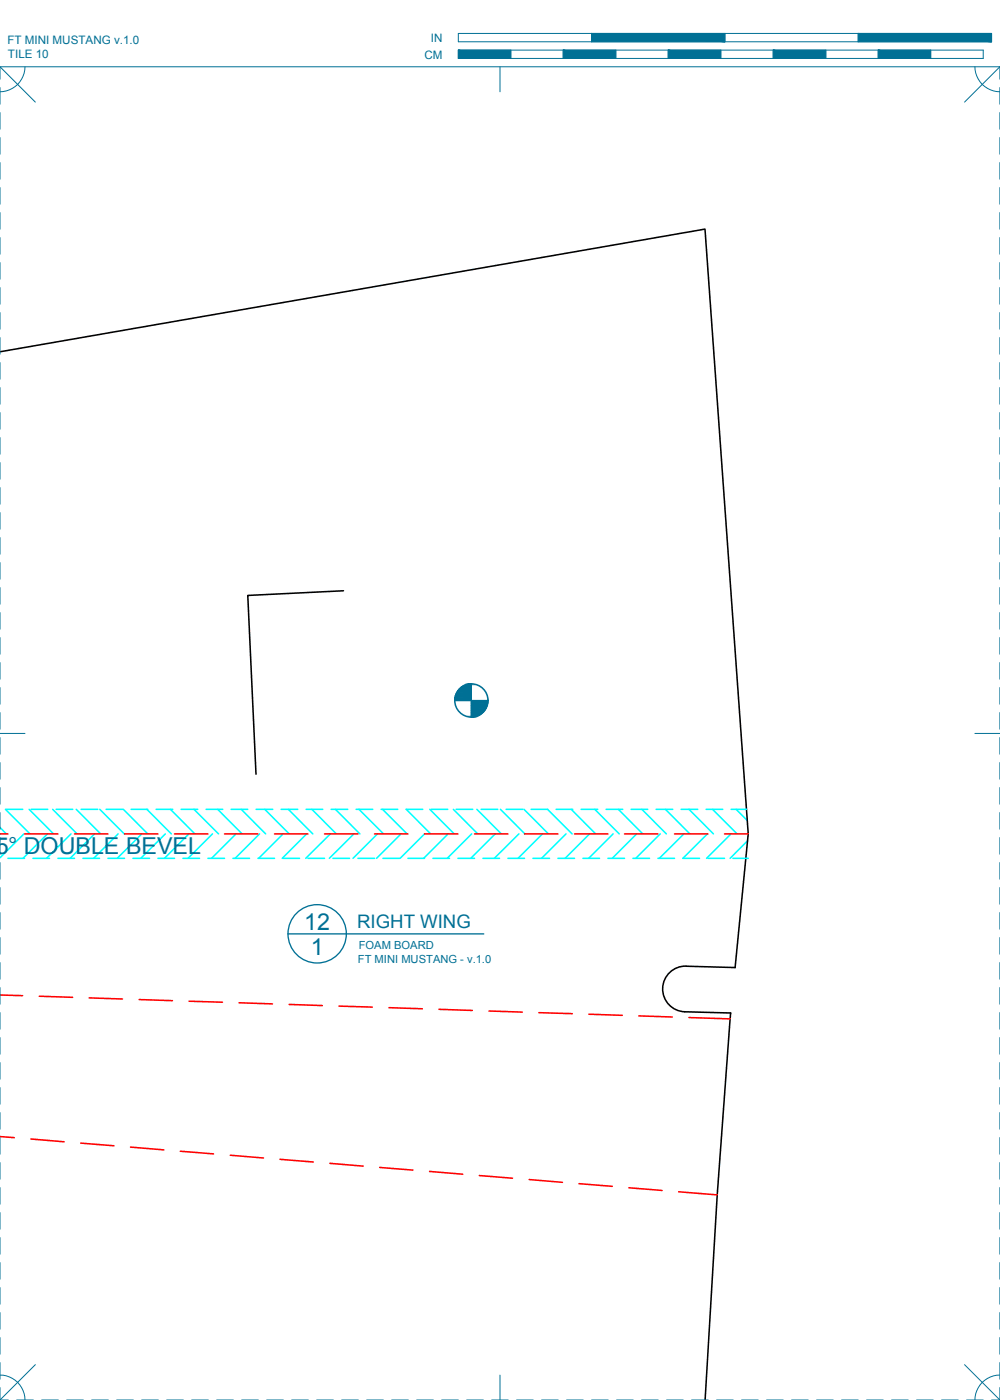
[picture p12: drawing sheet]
<svg xmlns="http://www.w3.org/2000/svg" width="190mm" height="267mm" viewBox="0 0 190 267" stroke-linecap="round" stroke-linejoin="round" font-family="sans-serif">
<!-- layer: 01 CUT -->
<path d="M0 67l134.3-23.4 8.2 115.3-2.5 25.4-9.3-.2M65.4 112.5l-18.2 .9 1.6 34.1M130.7 184a4.4 4.4 0 0 0-4.5 4.3 4.4 4.4 0 0 0 4.3 4.4l8.7 .3-2.6 34.6-2.3 39.1" fill="none" stroke="#000" stroke-width=".3"/>
<!-- layer: 04 BEVEL -->
<g fill="none" stroke="#0ff" stroke-width=".3">
<path d="M0 157.6l1.2 1.3M.1 158.9h-.1M1 154.2l4.7 4.7M1.2 154.2h3.1M4.6 158.9l-4.6 4.5M5.5 154.2l4.7 4.7M5.9 154.2h3.2M9 158.9l-4.6 4.6M10 154.2l4.7 4.7M10.7 154.2h3.2M13.5 158.9l-4.6 4.6M14.5 154.2l4.7 4.7"/>
<path d="M15.5 154.2h3.1M18 158.9l-4.6 4.6M19 154.2l4.7 4.7M20.2 154.2h3.2M22.5 158.9l-4.7 4.6M23.5 154.2l4.7 4.7M25 154.2h3.2M27 158.9l-4.7 4.6M28 154.2l4.6 4.7M29.7 154.2h3.2M31.5 158.9l-4.7 4.6M32.5 154.2l4.6 4.7"/>
<path d="M34.5 154.2h3.2M36 158.9l-4.7 4.6M37 154.2l4.6 4.7M39.3 154.2h3.1M40.5 158.9l-4.7 4.6M41.5 154.2l4.6 4.7M44 154.2h3.2M45 158.9l-4.7 4.6M46 154.2l4.6 4.7M48.8 154.2h3.2M49.4 158.9l-4.6 4.6M50.4 154.2l4.7 4.7"/>
<path d="M53.6 154.2h3.1M53.9 158.9l-4.6 4.6M54.9 154.2l4.7 4.7M58.3 154.2h3.2M58.4 158.9l-4.6 4.6M59.4 154.2l4.7 4.7M62.9 158.9l-4.6 4.6M63.1 154.2h3.2M63.9 154.2l4.7 4.7M67.4 158.9l-4.7 4.6M67.8 154.2h3.2M68.4 154.2l4.7 4.7"/>
<path d="M71.9 158.9l-4.7 4.6M72.6 154.2h3.2M72.9 154.2l4.7 4.7M76.4 158.9l-4.7 4.6M77.4 154.2h3.1M77.4 154.2l4.6 4.7M80.9 158.9l-4.7 4.6M81.9 154.2l4.6 4.7M82.1 154.2h3.2M85.4 158.9l-4.7 4.6M86.4 154.2l4.6 4.7M86.9 154.2h3.2"/>
<path d="M89.9 158.9l-4.7 4.6M90.8 154.2l4.7 4.7M91.7 154.2h3.1M94.3 158.9l-4.6 4.6M95.3 154.2l4.7 4.7M96.4 154.2h3.2M98.8 158.9l-4.6 4.6M99.8 154.2l4.7 4.7M101.2 154.2h3.2M103.3 158.9l-4.6 4.6M104.3 154.2l4.7 4.7M105.9 154.2h3.2"/>
<path d="M107.8 158.9l-4.6 4.6M108.8 154.2l4.7 4.7M110.7 154.2h3.2M112.3 158.9l-4.6 4.6M113.3 154.2l4.7 4.7M115.5 154.2h3.1M116.8 158.9l-4.7 4.6M117.8 154.2l4.6 4.7M120.2 154.2h3.2M121.3 158.9l-4.7 4.6M122.3 154.2l4.6 4.7M125 154.2h3.2"/>
<path d="M125.8 158.9l-4.7 4.6M126.8 154.2l4.6 4.7M129.8 154.2h3.1M130.3 158.9l-4.7 4.6M131.3 154.2l4.6 4.7M134.5 154.2h3.2M134.8 158.9l-4.7 4.6h3.2M135.7 154.2l4.7 4.7M139.3 158.9l-4.7 4.6M139.3 154.2h2.9M140.2 154.2l2.1 2.1M1.5 163.5h3.2"/>
<path d="M6.3 163.5h3.1M11 163.5h3.2M15.8 163.5h3.2M20.6 163.5h3.1M25.3 163.5h3.2M30.1 163.5h3.2M34.8 163.5h3.2M39.6 163.5h3.2M44.4 163.5h3.1M49.1 163.5h3.2M53.9 163.5h3.2M58.7 163.5h3.1"/>
<path d="M63.4 163.5h3.2M68.2 163.5h3.2M72.9 163.5h3.2M77.7 163.5h3.2M82.5 163.5h3.1M87.2 163.5h3.2M92 163.5h3.2M96.8 163.5h3.1M101.5 163.5h3.2M106.3 163.5h3.2M111 163.5h3.2M115.8 163.5h3.2"/>
<path d="M120.6 163.5h3.1M125.3 163.5h3.2M134.9 163.5h3.1M139.6 163.5h2.9M142.4 160.2l-3.3 3.3"/>
</g>
<!-- layer: 02 SCORE -->
<g fill="none" stroke="#f00" stroke-width=".3">
<path d="M0 158.9h1.5M4.7 158.9h6.3M14.2 158.9h6.4M23.7 158.9h6.4M33.3 158.9h6.3M42.8 158.9h6.3M52.3 158.9h6.4M61.8 158.9h6.4M71.4 158.9h6.3M80.9 158.9h6.3M90.4 158.9h6.4M99.9 158.9h6.4"/>
<path d="M109.5 158.9h6.3M119 158.9h6.3M128.5 158.9h6.4M138 158.9h4.5M0 189.5l4.3 .2M7.5 189.8l6.3 .2M17 190.1l6.3 .2M26.5 190.4l6.4 .2M36 190.7l6.4 .2M45.6 191l6.3 .2M55.1 191.3l6.3 .3M64.6 191.7l6.3 .2"/>
<path d="M74.1 192l6.4 .2M83.6 192.3l6.4 .2M93.2 192.6l6.3 .2M102.7 192.9l6.3 .2M112.2 193.2l6.3 .2M121.7 193.5l6.4 .2M131.2 193.8l7.9 .3M0 216.5l2.7 .2M5.9 217l6.3 .5M15.4 217.8l6.3 .5M24.9 218.5l6.3 .6M34.4 219.3l6.3 .5"/>
<path d="M43.9 220.1l6.3 .5M53.3 220.9l6.4 .5M62.8 221.6l6.4 .5M72.3 222.4l6.4 .5M81.8 223.2l6.4 .5M91.3 223.9l6.3 .6M100.8 224.7l6.3 .5M110.3 225.5l6.3 .5M119.8 226.3l6.3 .5M129.3 227l7.3 .6"/>
</g>
<!-- layer: 23 NOTES -->
<g fill="#007095" stroke="#007095" stroke-width=".19">
<path d="M89.3 130.3h.5z"/>
<path d="M89.8 136.5h1l-.5 .1z"/>
<path d="M89.3 130.3l.5 .1v-.1zM88.8 130.4l.5-.1 .5 .1z"/>
<path d="M88.8 130.4l1 .2v-.2zM88.3 130.6l.5-.2 1 .2z"/>
<path d="M88.3 130.6l1.5 .3v-.3zM87.9 130.9l.4-.3 1.5 .3z"/>
<path d="M87.9 130.9l1.9 .3v-.3zM87.5 131.2l.4-.3 1.9 .3z"/>
<path d="M87.5 131.2l2.3 .4v-.4zM87.5 131.2l2.3 .4h-2.6z"/>
<path d="M87.2 131.6l2.6 .4v-.4zM87.2 131.6l2.6 .4h-2.8z"/>
<path d="M87 132l2.8 .5v-.5zM87 132l2.8 .5h-3z"/>
<path d="M86.8 132.5l3 .4v-.4zM86.8 132.5l3 .4h-3.2z"/>
<path d="M86.6 132.9l3.2 .6v-.6zM86.6 132.9l3.2 .6h-3.2z"/>
<path d="M89.8 133.5l3.1 .4 .1-.4zM89.8 133.5l3.1 .4h-3.1z"/>
<path d="M89.8 133.9l3 .5 .1-.5zM89.8 133.9l3 .5h-3z"/>
<path d="M89.8 134.4l2.8 .5 .2-.5zM89.8 134.4l2.8 .5h-2.8z"/>
<path d="M89.8 134.9l2.6 .4 .2-.4zM89.8 134.9l2.6 .4h-2.6z"/>
<path d="M89.8 135.3l2.2 .4 .4-.4zM89.8 135.3l2.2 .4h-2.2z"/>
<path d="M89.8 135.7l1.9 .3 .3-.3zM89.8 135.7l1.9 .3h-1.9z"/>
<path d="M89.8 136l1.4 .3 .5-.3zM89.8 136l1.4 .3h-1.4z"/>
<path d="M89.8 136.3l1 .2 .4-.2zM89.8 136.3l1 .2h-1z"/>
<path d="M89.8 136.5v.1h.5zM89.8 136.6h.5z"/>
</g>
<circle cx="89.8" cy="133.4" r="3.2" fill="none" stroke="#007095" stroke-width=".3"/>
<path d="M86.6 133.5h6.4M89.8 130.3v6.3" fill="none" stroke="#007095" stroke-width=".25"/>
<!-- layer: 24 DIMENSIONS -->
<g fill="none" stroke="#007095" stroke-width=".25">
<path d="M54.8 177.9h37.4"/>
<circle cx="60.4" cy="177.9" r="5.6"/>
</g>
<!-- layer: 22 TILED -->
<g fill="none" stroke="#007095" stroke-width=".19">
<path d="M0 12.7l6.7 6.8M0 16.7v3.2M4.8 12.7a4.8 4.8 0 0 1-4.8 4.8M87.3 6.4h101.6v1.6h-101.6zM87.3 9.5h100v1.6h-100zM95.2 12.7v4.8M97.3 9.5v1.6M107.3 9.5v1.6M112.7 6.4v1.6M117.3 9.5v1.6M127.3 9.5v1.6M137.3 9.5v1.6"/>
<path d="M138.1 6.4v1.6M147.3 9.5v1.6M157.3 9.5v1.6M163.5 6.4v1.6M167.3 9.5v1.6M177.3 9.5v1.6M185.7 12.7a4.8 4.8 0 0 0 4.8 4.8M190.5 12.7h-190.5v2.4M190.5 12.7l-6.8 6.8M190.5 12.7v2.4M190.5 16.7v3.2M0 21.4v3.2"/>
<path d="M0 26.2v3.2M0 31v3.1M0 35.7v3.2M190.5 21.4v3.2M190.5 26.2v3.2M190.5 31v3.1M190.5 35.7v3.2M0 40.5v3.2M0 45.3v3.1M0 50v3.2M0 54.8v3.2M0 59.5v3.2"/>
<path d="M190.5 40.5v3.2M190.5 45.3v3.1M190.5 50v3.2M190.5 54.8v3.2M190.5 59.5v3.2M0 64.3v3.2M0 69.1v3.1M0 73.8v3.2M0 78.6v3.2M190.5 64.3v3.2M190.5 69.1v3.1M190.5 73.8v3.2"/>
<path d="M190.5 78.6v3.2M0 83.4v3.1M0 88.1v3.2M0 92.9v3.2M0 97.6v3.2M190.5 83.4v3.1M190.5 88.1v3.2M190.5 92.9v3.2M190.5 97.6v3.2M0 102.4v3.2M0 107.2v3.1M0 111.9v3.2"/>
<path d="M0 116.7v3.2M190.5 102.4v3.2M190.5 107.2v3.1M190.5 111.9v3.2M190.5 116.7v3.2M0 139.7h4.8M0 121.5v3.1M0 126.2v3.2M0 131v3.2M0 135.7v3.2M185.7 139.7h4.8M190.5 121.5v3.1"/>
<path d="M190.5 126.2v3.2M190.5 131v3.2M190.5 135.7v3.2M0 140.5v3.2M0 145.3v3.1M0 150v3.2M0 154.8v3.2M0 159.6v3.1M190.5 140.5v3.2M190.5 145.3v3.1M190.5 150v3.2M190.5 154.8v3.2"/>
<path d="M190.5 159.6v3.1M0 164.3v3.2M0 169.1v3.2M0 173.8v3.2M0 178.6v3.2M190.5 164.3v3.2M190.5 169.1v3.2M190.5 173.8v3.2M190.5 178.6v3.2M0 183.4v3.1M0 188.1v3.2M0 192.9v3.2"/>
<path d="M0 197.7v3.1M190.5 183.4v3.1M190.5 188.1v3.2M190.5 192.9v3.2M190.5 197.7v3.1M0 202.4v3.2M0 207.2v3.2M0 211.9v3.2M0 216.7v3.2M190.5 202.4v3.2M190.5 207.2v3.2M190.5 211.9v3.2"/>
<path d="M190.5 216.7v3.2M0 221.5v3.1M0 226.2v3.2M0 231v3.2M0 235.8v3.1M190.5 221.5v3.1M190.5 226.2v3.2M190.5 231v3.2M190.5 235.8v3.1M0 240.5v3.2M0 245.3v3.2M0 250v3.2"/>
<path d="M0 254.8v3.2M0 259.6v3.1M6.7 260l-6.7 6.7M183.7 260l6.8 6.7M190.5 240.5v3.2M190.5 245.3v3.2M190.5 250v3.2M190.5 254.8v3.2M190.5 259.6v3.1M0 262a4.7 4.7 0 0 1 4.8 4.7M0 264.3v2.4M0 266.7h1.6"/>
<path d="M3.2 266.7h3.1M7.9 266.7h3.2M12.7 266.7h3.2M17.5 266.7h3.1M22.2 266.7h3.2M27 266.7h3.2M31.7 266.7h3.2M36.5 266.7h3.2M41.3 266.7h3.1M46 266.7h3.2M50.8 266.7h3.2M55.6 266.7h3.1"/>
<path d="M60.3 266.7h3.2M65.1 266.7h3.2M69.8 266.7h3.2M74.6 266.7h3.2M79.4 266.7h3.1M84.1 266.7h3.2M88.9 266.7h3.2M93.7 266.7h3.1M95.2 262v4.7M98.4 266.7h3.2M103.2 266.7h3.1M107.9 266.7h3.2"/>
<path d="M112.7 266.7h3.2M117.5 266.7h3.1M122.2 266.7h3.2M127 266.7h3.2M131.7 266.7h3.2M136.5 266.7h3.2M141.3 266.7h3.1M146 266.7h3.2M150.8 266.7h3.2M155.6 266.7h3.1M160.3 266.7h3.2M165.1 266.7h3.2"/>
<path d="M169.8 266.7h3.2M174.6 266.7h3.2M179.4 266.7h3.1M184.1 266.7h3.2M188.9 266.7h1.6M190.5 262a4.7 4.7 0 0 0-4.8 4.7M190.5 264.3v2.4"/>
</g>
<g fill="#007095" stroke="#007095" stroke-width=".19">
<path d="M163.5 6.4l25.4 1.6v-1.6zM163.5 6.4l25.4 1.6h-25.4z"/>
<path d="M112.7 6.4l25.4 1.6v-1.6zM112.7 6.4l25.4 1.6h-25.4z"/>
<path d="M167.3 9.5l10 1.6v-1.6zM167.3 9.5l10 1.6h-10z"/>
<path d="M147.3 9.5l10 1.6v-1.6zM147.3 9.5l10 1.6h-10z"/>
<path d="M127.3 9.5l10 1.6v-1.6zM127.3 9.5l10 1.6h-10z"/>
<path d="M107.3 9.5l10 1.6v-1.6zM107.3 9.5l10 1.6h-10z"/>
<path d="M87.3 9.5l10 1.6v-1.6zM87.3 9.5l10 1.6h-10z"/>
</g>
<g font-size="4.4" fill="#007095">
<text x="-.9" y="162.7">5° DOUBLE BEVEL</text>
<text x="57.9" y="177.1">12</text>
<text x="59.2" y="181.9">1</text>
</g>
<text font-size="3.5" fill="#007095" x="68" y="176.8">RIGHT WING</text>
<g font-size="2.2" fill="#007095">
<text x="1.4" y="8.4">FT MINI MUSTANG v.1.0</text>
<text x="1.5" y="11.1">TILE 10</text>
<text x="80.8" y="11.2">CM</text>
<text x="82.1" y="8">IN</text>
</g>
<g font-size="2.1" fill="#007095">
<text x="68.2" y="183.4">FT MINI MUSTANG - v.1.0</text>
<text x="68.3" y="180.8">FOAM BOARD</text>
</g>
</svg>
